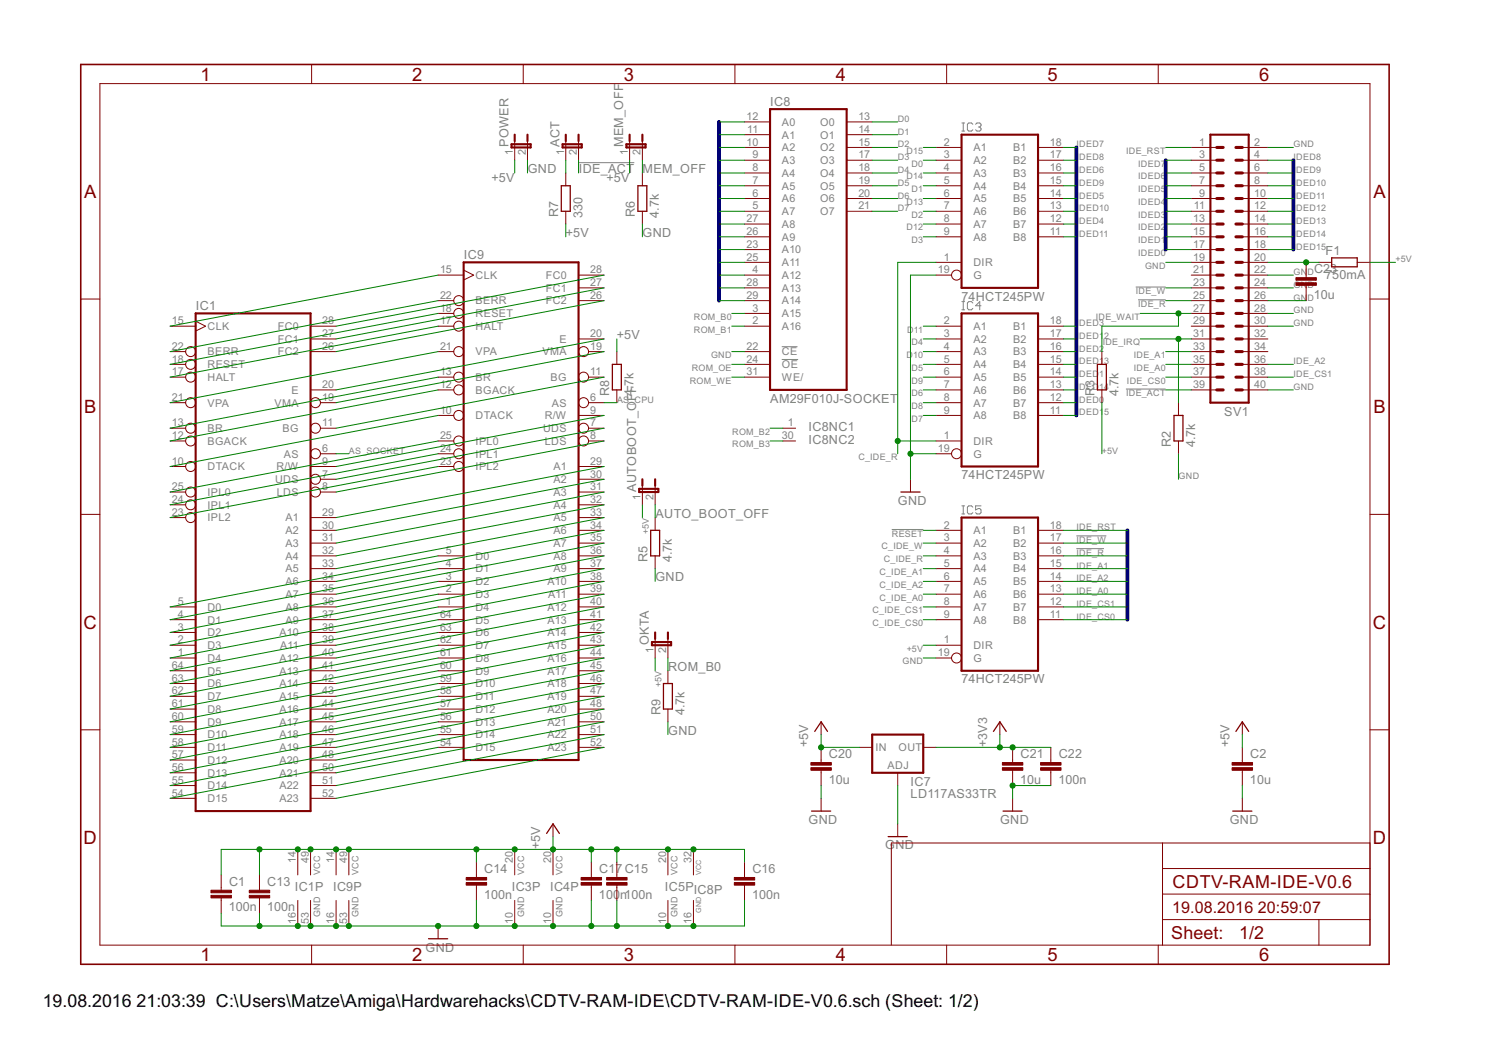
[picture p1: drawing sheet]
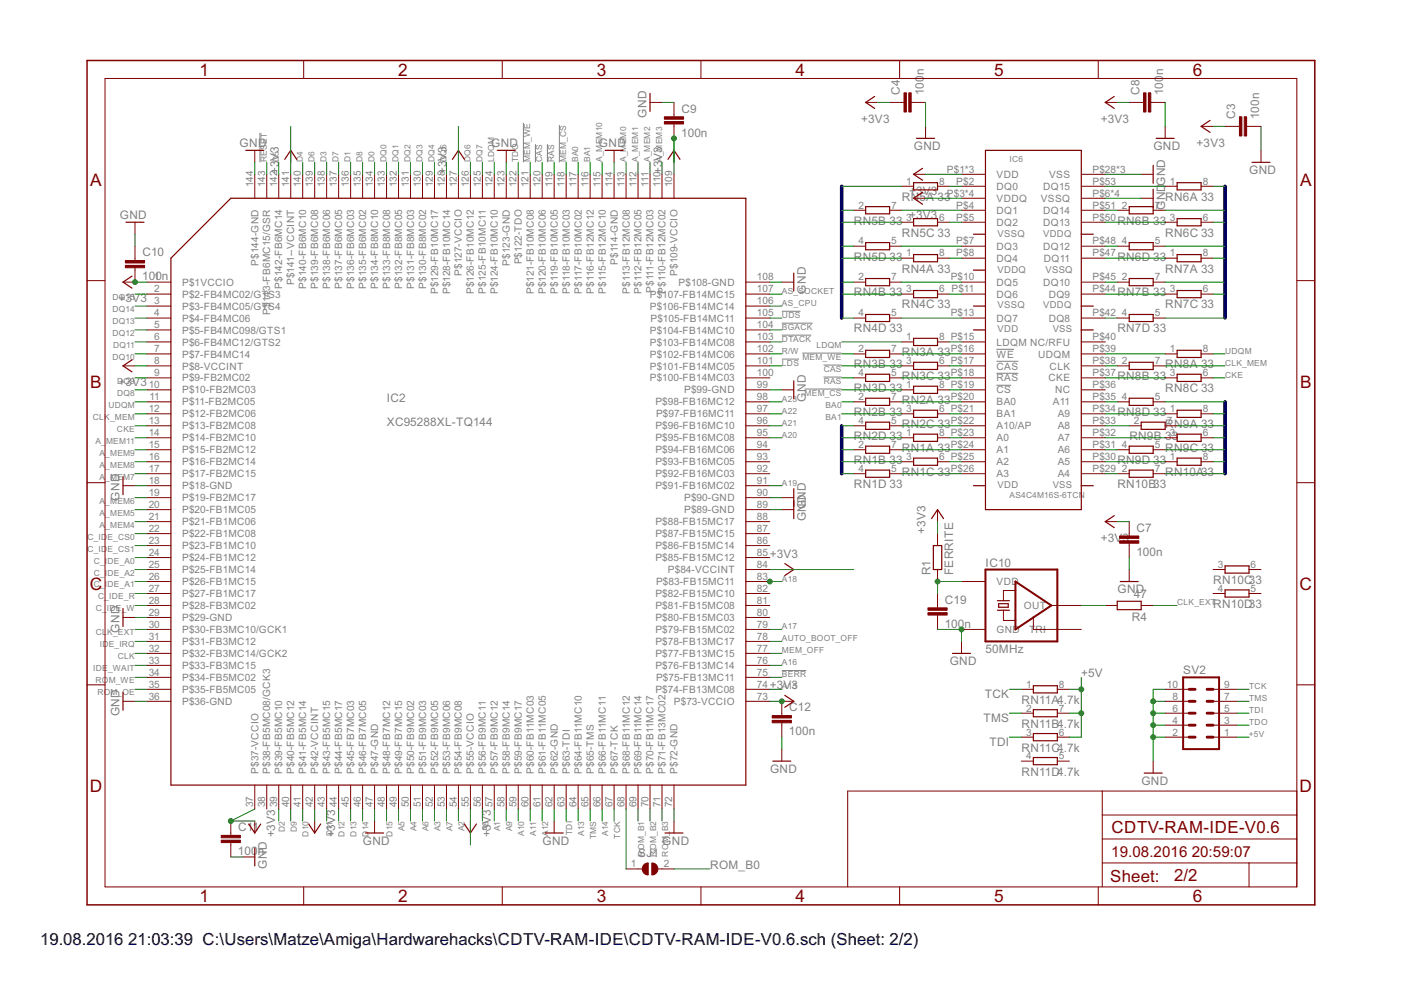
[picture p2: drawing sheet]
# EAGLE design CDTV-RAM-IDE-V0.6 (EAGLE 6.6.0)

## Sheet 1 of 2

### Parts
ACT  JP1E  [JP1]
AUTOBOOT_OFF  JP1E  [JP1]
C1  100n  C-EUC0603K  [C0603K]
C2  10u  C-EUC0805K  [C0805K]
C13  100n  C-EUC0603K  [C0603K]
C14  100n  C-EUC0603K  [C0603K]
C15  100n  C-EUC0603K  [C0603K]
C16  100n  C-EUC0603K  [C0603K]
C17  100n  C-EUC0603K  [C0603K]
C20  10u  C-EUC0805K  [C0805K]
C21  10u  C-EUC0805K  [C0805K]
C22  100n  C-EUC0603K  [C0603K]
C23  10u  C-EUC0805K  [C0805K]
F1  750mA  R-EU_R2512  [R2512]
IC1  MC68000PROUND-PAD-BIG-HOLE  [DIL64-ROUND-BIGHOLE]
IC3  74HCT245PW  [TSSOP20]
IC4  74HCT245PW  [TSSOP20]
IC5  74HCT245PW  [TSSOP20]
IC7  LD117AS33TR  [SOT223]
IC8  AM29F010J-SOCKET  [PLCC-32-SMT-TT]
IC9  MC68000PROUND-PAD-BIG-HOLE  [DIL64-ROUND-BIGHOLE]
MEM_OFF  JP1E  [JP1]
OKTA  JP1E_ROUND  [JP1-ROUND]
POWER  JP1E  [JP1]
R2  4.7k  R-EU_R0603  [R0603]
R3  4.7k  R-EU_R0603  [R0603]
R5  4.7k  R-EU_R0603  [R0603]
R6  4.7k  R-EU_R0603  [R0603]
R7  330  R-EU_R0603  [R0603]
R8  4.7k  R-EU_R0603  [R0603]
R9  4.7k  R-EU_R0603  [R0603]
SV1  ML40  [ML40]

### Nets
!BERR: IC1.22(BERR) IC9.22(BERR) ; also sheet 2
!BG: IC1.11(BG) IC9.11(BG)
!BGACK: IC1.12(BGACK) IC9.12(BGACK) ; also sheet 2
!BR: IC1.13(BR) IC9.13(BR)
!DTACK: IC1.10(DTACK) IC9.10(DTACK) ; also sheet 2
!HALT: IC1.17(HALT) IC9.17(HALT)
!IDE_ACT: ACT.2 SV1.39
!IDE_R: IC5.16(B3) SV1.25
!IDE_W: IC5.17(B2) SV1.23
!LDS: IC1.8(LDS) IC9.8(LDS) ; also sheet 2
!RESET: IC1.18(RESET) IC5.2(A1) IC9.18(RESET) ; also sheet 2
!UDS: IC1.7(UDS) IC9.7(UDS) ; also sheet 2
+3V3: C21.1 C22.1 IC7.2(OUT) IC7.4(OUT) ; also sheet 2
+5V: AUTOBOOT_OFF.1 C1.1 C2.1 C13.1 C14.1 C15.1 C16.1 C17.1 C20.1 F1.2 IC1.14(VCC) IC1.49(VCC) IC3.20(VCC) IC4.20(VCC) IC5.1(DIR) IC5.20(VCC) IC7.3(IN) IC8.32(VCC) IC9.14(VCC) IC9.49(VCC) MEM_OFF.1 OKTA.1 POWER.1 R3.1 R7.1 R8.2 ; also sheet 2
A1: IC1.29(A1) IC8.12(A0) IC9.29(A1) ; also sheet 2
A2: IC1.30(A2) IC8.11(A1) IC9.30(A2) ; also sheet 2
A3: IC1.31(A3) IC8.10(A2) IC9.31(A3) ; also sheet 2
A4: IC1.32(A4) IC8.9(A3) IC9.32(A4) ; also sheet 2
A5: IC1.33(A5) IC8.8(A4) IC9.33(A5) ; also sheet 2
A6: IC1.34(A6) IC8.7(A5) IC9.34(A6) ; also sheet 2
A7: IC1.35(A7) IC8.6(A6) IC9.35(A7) ; also sheet 2
A8: IC1.36(A8) IC8.5(A7) IC9.36(A8) ; also sheet 2
A9: IC1.37(A9) IC8.27(A8) IC9.37(A9) ; also sheet 2
A10: IC1.38(A10) IC8.26(A9) IC9.38(A10) ; also sheet 2
A11: IC1.39(A11) IC8.23(A10) IC9.39(A11) ; also sheet 2
A12: IC1.40(A12) IC8.25(A11) IC9.40(A12) ; also sheet 2
A13: IC1.41(A13) IC8.4(A12) IC9.41(A13) ; also sheet 2
A14: IC1.42(A14) IC8.28(A13) IC9.42(A14) ; also sheet 2
A15: IC1.43(A15) IC8.29(A14) IC9.43(A15) ; also sheet 2
A16: IC1.44(A16) IC9.44(A16) ; also sheet 2
A17: IC1.45(A17) IC9.45(A17) ; also sheet 2
A18: IC1.46(A18) IC9.46(A18) ; also sheet 2
A19: IC1.47(A19) IC9.47(A19) ; also sheet 2
A20: IC1.48(A20) IC9.48(A20) ; also sheet 2
A21: IC1.50(A21) IC9.50(A21) ; also sheet 2
A22: IC1.51(A22) IC9.51(A22) ; also sheet 2
A23: IC1.52(A23) IC9.52(A23) ; also sheet 2
AS_CPU: IC9.6(AS) R8.1 ; also sheet 2
AS_SOCKET: IC1.6(AS) ; also sheet 2
AUTO_BOOT_OFF: AUTOBOOT_OFF.2 R5.2 ; also sheet 2
C_IDE_A0: IC5.7(A6) ; also sheet 2
C_IDE_A1: IC5.5(A4) ; also sheet 2
C_IDE_A2: IC5.6(A5) ; also sheet 2
C_IDE_CS0: IC5.9(A8) ; also sheet 2
C_IDE_CS1: IC5.8(A7) ; also sheet 2
C_IDE_R: IC3.1(DIR) IC4.1(DIR) IC5.4(A3) ; also sheet 2
C_IDE_W: IC5.3(A2) ; also sheet 2
CLK: IC1.15(CLK) IC9.15(CLK) ; also sheet 2
D0: IC1.5(D0) IC3.3(A2) IC8.13(O0) IC9.5(D0) ; also sheet 2
D1: IC1.4(D1) IC3.5(A4) IC8.14(O1) IC9.4(D1) ; also sheet 2
D2: IC1.3(D2) IC3.7(A6) IC8.15(O2) IC9.3(D2) ; also sheet 2
D3: IC1.2(D3) IC3.9(A8) IC8.17(O3) IC9.2(D3) ; also sheet 2
D4: IC1.1(D4) IC4.3(A2) IC8.18(O4) IC9.1(D4) ; also sheet 2
D5: IC1.64(D5) IC4.5(A4) IC8.19(O5) IC9.64(D5) ; also sheet 2
D6: IC1.63(D6) IC4.7(A6) IC8.20(O6) IC9.63(D6) ; also sheet 2
D7: IC1.62(D7) IC4.9(A8) IC8.21(O7) IC9.62(D7) ; also sheet 2
D8: IC1.61(D8) IC4.8(A7) IC9.61(D8) ; also sheet 2
D9: IC1.60(D9) IC4.6(A5) IC9.60(D9) ; also sheet 2
D10: IC1.59(D10) IC4.4(A3) IC9.59(D10) ; also sheet 2
D11: IC1.58(D11) IC4.2(A1) IC9.58(D11) ; also sheet 2
D12: IC1.57(D12) IC3.8(A7) IC9.57(D12) ; also sheet 2
D13: IC1.56(D13) IC3.6(A5) IC9.56(D13) ; also sheet 2
D14: IC1.55(D14) IC3.4(A3) IC9.55(D14) ; also sheet 2
D15: IC1.54(D15) IC3.2(A1) IC9.54(D15) ; also sheet 2
E: IC1.20(E) IC9.20(E)
FC0: IC1.28(FC0) IC9.28(FC0)
FC1: IC1.27(FC1) IC9.27(FC1)
FC2: IC1.26(FC2) IC9.26(FC2)
GND: C1.2 C2.2 C13.2 C14.2 C15.2 C16.2 C17.2 C20.2 C21.2 C22.2 C23.2 IC1.16(GND) IC1.53(GND) IC3.10(GND) IC3.19(G) IC4.10(GND) IC4.19(G) IC5.10(GND) IC5.19(G) IC7.1(ADJ) IC8.16(GND) IC8.22(!CE) IC9.16(GND) IC9.53(GND) POWER.2 R2.1 R5.1 R6.1 R9.1 SV1.2 SV1.19 SV1.22 SV1.24 SV1.26 SV1.28 SV1.30 SV1.40 ; also sheet 2
IDE_A0: IC5.13(B6) SV1.35
IDE_A1: IC5.15(B4) SV1.33
IDE_A2: IC5.14(B5) SV1.36
IDE_CS0: IC5.11(B8) SV1.37
IDE_CS1: IC5.12(B7) SV1.38
IDE_IRQ: R2.2 SV1.31 ; also sheet 2
IDE_RST: IC5.18(B1) SV1.1
IDE_WAIT: R3.2 SV1.27 ; also sheet 2
IDED0: IC4.12(B7) SV1.17
IDED1: IC4.14(B5) SV1.15
IDED2: IC4.16(B3) SV1.13
IDED3: IC4.18(B1) SV1.11
IDED4: IC3.12(B7) SV1.9
IDED5: IC3.14(B5) SV1.7
IDED6: IC3.16(B3) SV1.5
IDED7: IC3.18(B1) SV1.3
IDED8: IC3.17(B2) SV1.4
IDED9: IC3.15(B4) SV1.6
IDED10: IC3.13(B6) SV1.8
IDED11: IC3.11(B8) SV1.10
IDED12: IC4.17(B2) SV1.12
IDED13: IC4.15(B4) SV1.14
IDED14: IC4.13(B6) SV1.16
IDED15: IC4.11(B8) SV1.18
IPL0: IC1.25(IPL0) IC9.25(IPL0)
IPL1: IC1.24(IPL1) IC9.24(IPL1)
IPL2: IC1.23(IPL2) IC9.23(IPL2)
KEY_PIN_POWER: C23.1 F1.1 SV1.20
MEM_OFF: MEM_OFF.2 R6.2 ; also sheet 2
N$42: ACT.1 R7.2
R/W: IC1.9(R/W) IC9.9(R/W) ; also sheet 2
ROM_B0: IC8.3(A15) OKTA.2 R9.2 ; also sheet 2
ROM_B1: IC8.2(A16) ; also sheet 2
ROM_B2: IC8.1(NC) ; also sheet 2
ROM_B3: IC8.30(NC) ; also sheet 2
ROM_OE: IC8.24(!OE) ; also sheet 2
ROM_WE: IC8.31(WE/) ; also sheet 2
VMA: IC1.19(VMA) IC9.19(VMA)
VPA: IC1.21(VPA) IC9.21(VPA)
Unconnected: SV1.21 SV1.29 SV1.32 SV1.34

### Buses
IDED[0..15]
IDE_RST,IDE_A[0..2],IDE_CS[0..1],!IDE_R,!IDE_W
A[1..23]

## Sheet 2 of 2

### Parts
C3  100n  C-EUC0603K  [C0603K]
C4  100n  C-EUC0603K  [C0603K]
C7  100n  C-EUC0603K  [C0603K]
C8  100n  C-EUC0603K  [C0603K]
C9  100n  C-EUC0603K  [C0603K]
C10  100n  C-EUC0603K  [C0603K]
C11  100n  C-EUC0603K  [C0603K]
C12  100n  C-EUC0603K  [C0603K]
C19  100n  C-EUC0603K  [C0603K]
IC2  XC95288XL-TQ144  [TQFP144]
IC6  AS4C4M16S-6TCN  [TSOP-2_54]
IC10  50MHz  CSX-750FCFC(5V)  [7X5]
R1  FERRITE  R-EU_R0603  [R0603]
R4  47  R-EU_R0603  [R0603]
RN1  33  4R-NCAY16  [CAY16]
RN2  33  4R-NCAY16  [CAY16]
RN3  33  4R-NCAY16  [CAY16]
RN4  33  4R-NCAY16  [CAY16]
RN5  33  4R-NCAY16  [CAY16]
RN6  33  4R-NCAY16  [CAY16]
RN7  33  4R-NCAY16  [CAY16]
RN8  33  4R-NCAY16  [CAY16]
RN9  33  4R-NCAY16  [CAY16]
RN10  33  4R-NCAY16  [CAY16]
RN11  4.7k  4R-NCAY16  [CAY16]
SJ1  SJ  [SJ]
SV2  ML10L  [ML10L]

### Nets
!BERR: IC2.75(P$75-FB13MC11) ; also sheet 1
!BGACK: IC2.104(P$104-FB14MC10) ; also sheet 1
!CAS: IC2.120(P$120-FB10MC06) RN3.3
!DTACK: IC2.103(P$103-FB14MC08) ; also sheet 1
!LDS: IC2.101(P$101-FB14MC05) ; also sheet 1
!MEM_CS: IC2.118(P$118-FB10MC03) RN2.1
!MEM_WE: IC2.121(P$121-FB10MC08) RN3.2
!RAS: IC2.119(P$119-FB10MC05) RN3.4
!RESET: IC2.143(P$143-FB6MC15/GSR) ; also sheet 1
!UDS: IC2.105(P$105-FB14MC11) ; also sheet 1
+3V3: C3.1 C4.1 C7.1 C8.1 C9.2 C10.2 C11.1 C12.1 IC2.1(P$1VCCIO) IC2.8(P$8-VCCINT) IC2.37(P$37-VCCIO) IC2.42(P$42-VCCINT) IC2.55(P$55-VCCIO) IC2.73(P$73-VCCIO) IC2.84(P$84-VCCINT) IC2.109(P$109-VCCIO) IC2.127(P$127-VCCIO) IC2.141(P$141--VCCINT) IC6.P$1(VDD) IC6.P$3(VDDQ) IC6.P$9(VDDQ) IC6.P$14(VDD) IC6.P$27(VDD) IC6.P$43(VDDQ) IC6.P$49(VDDQ) R1.2 ; also sheet 1
+5V: RN11.6 RN11.7 RN11.8 SV2.1 ; also sheet 1
A1: IC2.57(P$57-FB9MC12) ; also sheet 1
A2: IC2.54(P$54-FB9MC08) ; also sheet 1
A3: IC2.52(P$52-FB9MC05) ; also sheet 1
A4: IC2.50(P$50-FB9MC02) ; also sheet 1
A5: IC2.49(P$49-FB7MC15) ; also sheet 1
A6: IC2.51(P$51-FB9MC03) ; also sheet 1
A7: IC2.53(P$53-FB9MC06) ; also sheet 1
A8: IC2.56(P$56-FB9MC11) ; also sheet 1
A9: IC2.58(P$58-FB9MC14) ; also sheet 1
A10: IC2.59(P$59-FB9MC17) ; also sheet 1
A11: IC2.60(P$60-FB11MC03) ; also sheet 1
A12: IC2.61(P$61-FB11MC05) ; also sheet 1
A13: IC2.64(P$64-FB11MC10) ; also sheet 1
A14: IC2.66(P$66-FB11MC11) ; also sheet 1
A15: IC2.74(P$74-FB13MC08) ; also sheet 1
A16: IC2.76(P$76-FB13MC14) ; also sheet 1
A17: IC2.79(P$79-FB15MC02) ; also sheet 1
A18: IC2.83(P$83-FB15MC11) ; also sheet 1
A19: IC2.91(P$91-FB16MC02) ; also sheet 1
A20: IC2.95(P$95-FB16MC08) ; also sheet 1
A21: IC2.96(P$96-FB16MC10) ; also sheet 1
A22: IC2.97(P$97-FB16MC11) ; also sheet 1
A23: IC2.98(P$98-FB16MC12) ; also sheet 1
A_MEM0: IC2.113(P$113-FB12MC08) RN1.1
A_MEM1: IC2.112(P$112-FB12MC05) RN1.2
A_MEM2: IC2.111(P$111-FB12MC03) RN1.3
A_MEM3: IC2.110(P$110-FB12MC02) RN1.4
A_MEM4: IC2.21(P$21-FB1MC06) RN10.7
A_MEM5: IC2.20(P$20-FB1MC05) RN10.8
A_MEM6: IC2.19(P$19-FB2MC17) RN9.5
A_MEM7: IC2.17(P$17-FB2MC15) RN9.6
A_MEM8: IC2.16(P$16-FB2MC14) RN9.7
A_MEM9: IC2.15(P$15-FB2MC12) RN9.8
A_MEM10: IC2.115(P$115-FB12MC10) RN2.4
A_MEM11: IC2.14(P$14-FB2MC10) RN8.5
AS_CPU: IC2.106(P$106-FB14MC14) ; also sheet 1
AS_SOCKET: IC2.107(P$107-FB14MC15) ; also sheet 1
AUTO_BOOT_OFF: IC2.78(P$78-FB13MC17) ; also sheet 1
BA0: IC2.117(P$117-FB10MC02) RN2.2
BA1: IC2.116(P$116-FB12MC12) RN2.3
C_IDE_A0: IC2.24(P$24-FB1MC12) ; also sheet 1
C_IDE_A1: IC2.26(P$26-FB1MC15) ; also sheet 1
C_IDE_A2: IC2.25(P$25-FB1MC14) ; also sheet 1
C_IDE_CS0: IC2.22(P$22-FB1MC08) ; also sheet 1
C_IDE_CS1: IC2.23(P$23-FB1MC10) ; also sheet 1
C_IDE_R: IC2.27(P$27-FB1MC17) ; also sheet 1
C_IDE_W: IC2.28(P$28-FB3MC02) ; also sheet 1
CKE: IC2.13(P$13-FB2MC08) RN8.6
CLK: IC2.32(P$32-FB3MC14/GCK2) ; also sheet 1
CLK_EXT: IC2.30(P$30-FB3MC10/GCK1) R4.1
CLK_MEM: IC2.12(P$12-FB2MC06) RN8.7
D0: IC2.134(P$134-FB8MC10) ; also sheet 1
D1: IC2.136(P$136-FB6MC03) ; also sheet 1
D2: IC2.39(P$39-FB5MC10) ; also sheet 1
D3: IC2.138(P$138-FB6MC06) ; also sheet 1
D4: IC2.140(P$140-FB6MC10) ; also sheet 1
D5: IC2.142(P$142-FB6MC14) ; also sheet 1
D6: IC2.139(P$139-FB6MC08) ; also sheet 1
D7: IC2.137(P$137-FB6MC05) ; also sheet 1
D8: IC2.135(P$135-FB6MC02) ; also sheet 1
D9: IC2.40(P$40-FB5MC12) ; also sheet 1
D10: IC2.41(P$41-FB5MC14) ; also sheet 1
D11: IC2.43(P$43-FB5MC15) ; also sheet 1
D12: IC2.44(P$44-FB5MC17) ; also sheet 1
D13: IC2.45(P$45-FB7MC03) ; also sheet 1
D14: IC2.46(P$46-FB7MC05) ; also sheet 1
D15: IC2.48(P$48-FB7MC12) ; also sheet 1
DQ0: IC2.133(P$133-FB8MC08) RN5.1
DQ1: IC2.132(P$132-FB8MC05) RN5.2
DQ2: IC2.131(P$131-FB8MC03) RN5.3
DQ3: IC2.130(P$130-FB8MC02) RN5.4
DQ4: IC2.129(P$129-FB10MC17) RN4.1
DQ5: IC2.128(P$128-FB10MC14) RN4.2
DQ6: IC2.126(P$126-FB10MC12) RN4.3
DQ7: IC2.125(P$125-FB10MC11) RN4.4
DQ8: IC2.10(P$10-FB2MC03) RN7.5
DQ9: IC2.9(P$9-FB2MC02) RN7.6
DQ10: IC2.7(P$7-FB4MC14) RN7.7
DQ11: IC2.6(P$6-FB4MC12/GTS2) RN7.8
DQ12: IC2.5(P$5-FB4MC098/GTS1) RN6.5
DQ13: IC2.4(P$4-FB4MC06) RN6.6
DQ14: IC2.3(P$3-FB4MC05/GTS4) RN6.7
DQ15: IC2.2(P$2-FB4MC02/GTS3) RN6.8
GND: C3.2 C4.2 C7.2 C8.2 C9.1 C10.1 C11.2 C12.2 C19.2 IC2.18(P$18-GND) IC2.29(P$29-GND) IC2.36(P$36-GND) IC2.47(P$47-GND) IC2.62(P$62-GND) IC2.72(P$72-GND) IC2.89(P$89-GND) IC2.90(P$90-GND) IC2.99(P$99-GND) IC2.108(P$108-GND) IC2.114(P$114-GND) IC2.123(P$123-GND) IC2.144(P$144-GND) IC6.P$6(VSSQ) IC6.P$12(VSSQ) IC6.P$28(VSS) IC6.P$41(VSS) IC6.P$46(VSSQ) IC6.P$52(VSSQ) IC6.P$54(VSS) IC10.P$2(GND) SV2.2 SV2.4 SV2.6 SV2.8 SV2.10 ; also sheet 1
IDE_IRQ: IC2.31(P$31-FB3MC12) ; also sheet 1
IDE_WAIT: IC2.33(P$33-FB3MC15) ; also sheet 1
LDQM: IC2.124(P$124-FB10MC10) RN3.1
MEM_OFF: IC2.77(P$77-FB13MC15) ; also sheet 1
N$1: IC6.P$26(A3) RN1.5
N$2: IC6.P$25(A2) RN1.6
N$3: IC6.P$24(A1) RN1.7
N$4: IC6.P$23(A0) RN1.8
N$5: IC6.P$22(A10/AP) RN2.5
N$6: IC6.P$21(BA1) RN2.6
N$7: IC6.P$20(BA0) RN2.7
N$8: IC6.P$19(!CS) RN2.8
N$9: IC6.P$18(!RAS) RN3.5
N$10: IC6.P$17(!CAS) RN3.6
N$11: IC6.P$16(!WE) RN3.7
N$12: IC6.P$15(LDQM) RN3.8
N$13: IC6.P$13(DQ7) RN4.5
N$14: IC6.P$11(DQ6) RN4.6
N$15: IC6.P$10(DQ5) RN4.7
N$16: IC6.P$8(DQ4) RN4.8
N$17: IC6.P$7(DQ3) RN5.5
N$18: IC6.P$5(DQ2) RN5.6
N$19: IC6.P$4(DQ1) RN5.7
N$20: IC6.P$2(DQ0) RN5.8
N$21: IC6.P$53(DQ15) RN6.1
N$22: IC6.P$51(DQ14) RN6.2
N$23: IC6.P$50(DQ13) RN6.3
N$24: IC6.P$48(DQ12) RN6.4
N$25: IC6.P$47(DQ11) RN7.1
N$26: IC6.P$45(DQ10) RN7.2
N$27: IC6.P$44(DQ9) RN7.3
N$28: IC6.P$42(DQ8) RN7.4
N$29: IC6.P$39(UDQM) RN8.1
N$30: IC6.P$38(CLK) RN8.2
N$31: IC6.P$37(CKE) RN8.3
N$32: IC6.P$35(A11) RN8.4
N$33: IC6.P$34(A9) RN9.1
N$34: IC6.P$33(A8) RN9.2
N$35: IC6.P$32(A7) RN9.3
N$36: IC6.P$31(A6) RN9.4
N$37: IC6.P$30(A5) RN10.1
N$38: IC6.P$29(A4) RN10.2
N$39: IC10.P$3(OUT) R4.2
N$40: IC2.68(P$68-FB11MC12) SJ1.1
R/W: IC2.102(P$102-FB14MC06) ; also sheet 1
ROM_B0: SJ1.2 ; also sheet 1
ROM_B1: IC2.69(P$69-FB11MC14) ; also sheet 1
ROM_B2: IC2.70(P$70-FB11MC17) ; also sheet 1
ROM_B3: IC2.71(P$71-FB13MC02) ; also sheet 1
ROM_OE: IC2.35(P$35-FB5MC05) ; also sheet 1
ROM_WE: IC2.34(P$34-FB5MC02) ; also sheet 1
TCK: IC2.67(P$67-TCK) RN11.1 SV2.9
TDI: IC2.63(P$63-TDI) RN11.3 SV2.5
TDO: IC2.122(P$122-TDO) SV2.3
TMS: IC2.65(P$65-TMS) RN11.2 SV2.7
UDQM: IC2.11(P$11-FB2MC05) RN8.8
VCC-X: C19.1 IC10.P$4(VDD) R1.1
Unconnected: IC2.38(P$38-FB5MC08/GCK3) IC2.80(P$80-FB15MC03) IC2.81(P$81-FB15MC08) IC2.82(P$82-FB15MC10) IC2.85(P$85-FB15MC12) IC2.86(P$86-FB15MC14) IC2.87(P$87-FB15MC15) IC2.88(P$88-FB15MC17) IC2.92(P$92-FB16MC03) IC2.93(P$93-FB16MC05) IC2.94(P$94-FB16MC06) IC2.100(P$100-FB14MC03) IC6.P$36(NC) IC6.P$40(NC/RFU) IC10.P$1(TRI) RN10.3 RN10.4 RN10.5 RN10.6 RN11.4 RN11.5

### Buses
DQ[0..15]
A_MEM[0..11]
